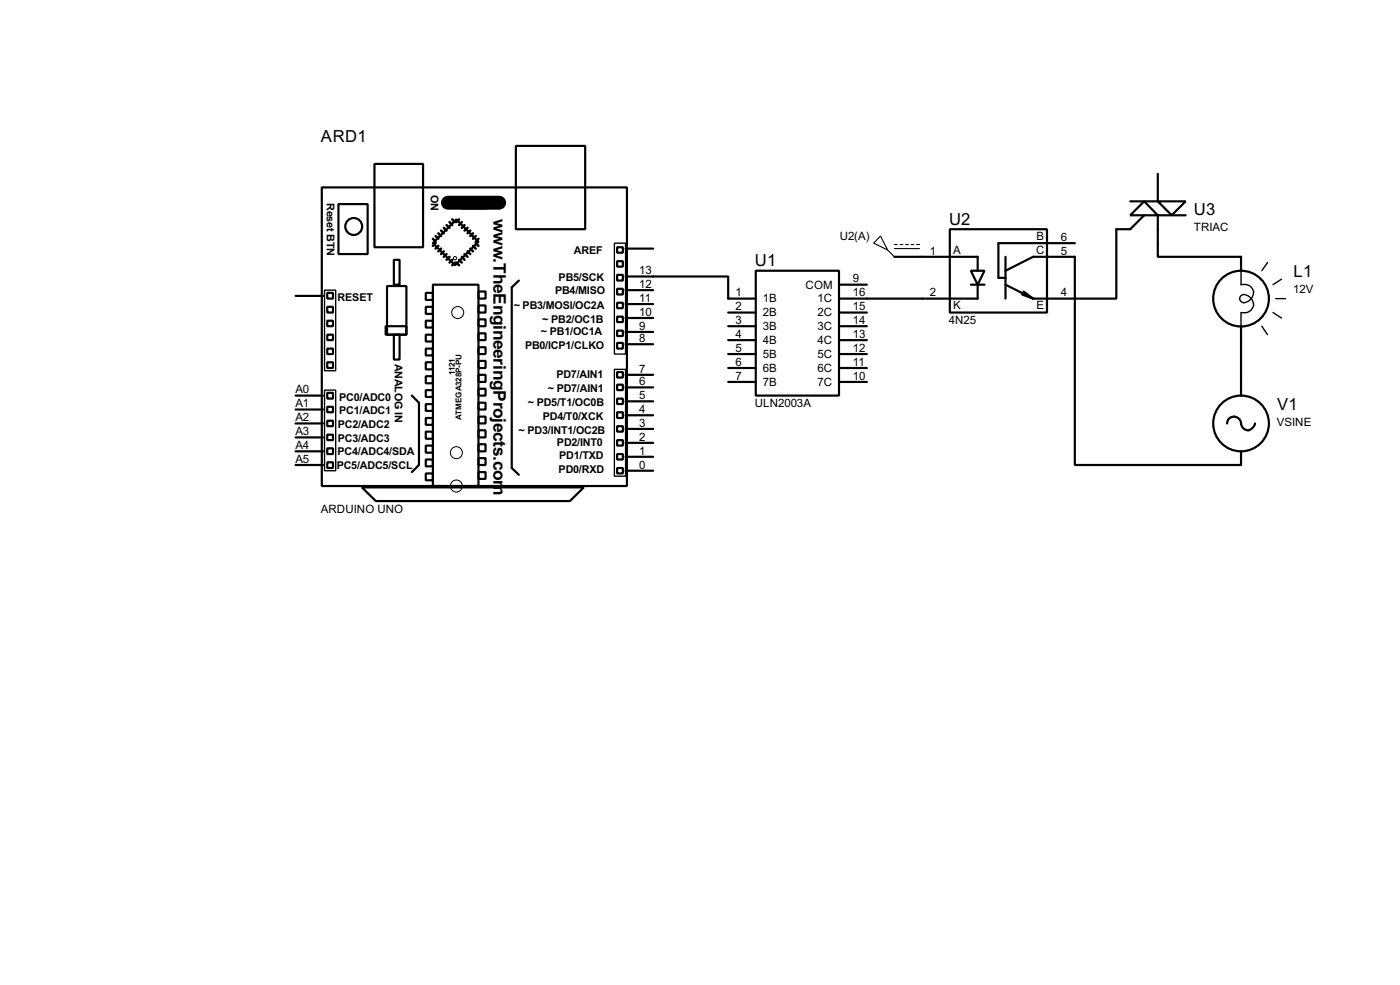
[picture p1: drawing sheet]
<svg xmlns="http://www.w3.org/2000/svg" width="256mm" height="180mm" viewBox="0 0 256 180" stroke-linecap="round" stroke-linejoin="round" font-family="sans-serif">
<g fill="none" stroke="#000" stroke-width=".4">
<path d="M59 34.3h55.9v54.7h-55.9zM62 37.4h5.4v9.1h-5.4zM68.6 30h8.9v15.3h-8.9zM84.6 36.1h4.6v2.1h-4.6zM94.5 26.7h12.7v15.3h-12.7zM207.1 39.4l2.5-2.5 2.5 2.5zM209.6 39.4l-2.5 2.6h-2.6v12.7h-15.2M212.1 36.9h5.1l-2.5 2.5zM212.1 31.8v5.1h-5M217.2 39.4h-5.1v7.6h15.3v2.6M54.2 54.2h5M60 56.2h1v1h-1z"/>
<path d="M60 58.7h1v1h-1zM60 53.6h1v1.1h-1zM70.7 59.7h3.8v1.6h-3.8zM70.9 52.4h3.6v8.9h-3.6zM72.2 47.6h1v4.5h-1zM78 53.6h1.3v1.3h-1.3zM78 56.2h1.3v1.3h-1.3zM78 58.7h1.3v1.3h-1.3zM79.3 52.1h8.4v36.9h-8.4zM83.6 40.2l4.1 4.1-4.3 4.3-4.1-4.1zM87.7 53.4h1.3v1.3h-1.3zM87.7 55.9h1.3v1.3h-1.3z"/>
<path d="M87.7 58.5h1.3v1.2h-1.3zM95.1 51.4l-1.3 1.2v33.1l1.3 1.2M113.1 45.3h1v1h-1zM113.1 50.3h1v1.1h-1zM113.1 52.9h1v1h-1zM113.1 55.4h1v1h-1zM113.1 58h1v1h-1zM113.1 47.8h1v1h-1zM114.6 50.6h18.8v4.1h5.1M114.6 58.2h5.1M114.6 55.7h5.1M114.6 53.1h5.1"/>
<path d="M114.6 45.5h5.1M133.4 57.2h5.1M133.4 59.7h5.1M138.5 49.6h15.2v22.8h-15.2zM153.7 57.2h5.1M153.7 59.7h5.1M153.7 52.1h5.1M163.9 47h15.2v2.6M174 42h17.8v15.2h-17.8zM177.9 49.6h2.5l-1.3 2.5zM177.9 52.1h2.5M179.1 52.1v2.6h-25.4"/>
<path d="M184.2 49.6l5.1-2.6h7.6v38.1h30.5v-2.5M184.2 47v7.7M184.2 52.1l5.1 2.6M187.3 53.9l2 .8M187.5 53.4l1.8 1.3M196.9 44.5h-14v6.4h1.3M227.4 59.7v12.7M54.2 77.5h5M54.2 75h5M54.2 72.4h5M60 61.3h1v1h-1zM60 66.3h1v1.1h-1z"/>
<path d="M60 63.8h1v1h-1zM60 71.9h1v1.1h-1zM60 74.5h1v1h-1zM60 77h1v1h-1zM60 79.6h1v1h-1zM72.2 61.3h1v4.5h-1zM75.5 72.4l1.3 1.3v11.4l-1.3 1.3M78 61.3h1.3v1.2h-1.3zM78 63.8h1.3v1.3h-1.3zM78 66.3h1.3v1.3h-1.3zM78 68.9h1.3v1.3h-1.3zM78 71.4h1.3v1.3h-1.3z"/>
<path d="M78 74h1.3v1.2h-1.3zM78 76.5h1.3v1.3h-1.3zM78 79h1.3v1.3h-1.3zM87.7 61h1.3v1.3h-1.3zM87.7 63.6h1.3v1.2h-1.3zM87.7 66.1h1.3v1.3h-1.3zM87.7 68.6h1.3v1.3h-1.3zM87.7 71.2h1.3v1.2h-1.3zM87.7 73.7h1.3v1.3h-1.3zM87.7 76.3h1.3v1.2h-1.3zM87.7 78.8h1.3v1.3h-1.3zM113.1 60.5h1v1h-1z"/>
<path d="M113.1 62.8h1v1h-1zM113.1 68.1h1v1h-1zM113.1 70.4h1v1h-1zM113.1 73h1v1h-1zM113.1 75.5h1v1h-1zM113.1 78h1v1h-1zM114.6 78.5h5.1M114.6 76h5.1M114.6 73.5h5.1M114.6 70.9h5.1M114.6 68.6h5.1M114.6 63h5.1"/>
<path d="M114.6 60.8h5.1M133.4 62.3h5.1M133.4 64.8h5.1M133.4 67.4h5.1M133.4 69.9h5.1M153.7 62.3h5.1M153.7 64.8h5.1M153.7 67.4h5.1M153.7 69.9h5.1M224.8 77.5a1.32 1.32 0 0 1 1.5-1.2 1.32 1.32 0 0 1 1.1 1.5 1.27 1.27 0 0 0 1.4 .9 1.27 1.27 0 0 0 1.1-1.2M54.2 85.1h5M54.2 82.6h5"/>
<path d="M54.2 80.1h5M60 82.1h1v1h-1zM60 84.6h1v1.1h-1zM66.3 89.2h40.7l-2.6 2.5h-35.5zM78 81.6h1.3v1.3h-1.3zM78 84.1h1.3v1.3h-1.3zM78 86.7h1.3v1.2h-1.3zM87.7 81.3h1.3v1.3h-1.3zM87.7 83.9h1.3v1.2h-1.3zM87.7 86.4h1.3v1.3h-1.3zM113.1 80.6h1v1h-1zM113.1 83.1h1v1h-1z"/>
<path d="M113.1 85.7h1v1h-1zM114.6 86.2h5.1M114.6 83.6h5.1M114.6 81.1h5.1"/>
<circle cx="64.8" cy="41.5" r="1.55"/>
<circle cx="227.3" cy="54.7" r="5.1"/>
<circle cx="227.3" cy="77.5" r="5.1"/>
</g>
<path d="M82.1 37.1h9.4" fill="none" stroke="#000" stroke-width="2.6"/>
<g fill="none" stroke="#000" stroke-width=".45">
<path d="M79.3 43.7l.5 .6M79.8 43.2l.5 .5M79.8 44.5l-.5 .5M80.3 42.7l.5 .5M80.3 45l-.5 .5M80.8 42.2l.5 .5M80.8 45.5l-.5 .5M81.3 41.7l.5 .5M81.3 46l-.5 .5M81.8 41.2l.6 .5M81.8 46.5l-.5 .5M82.4 40.7l.5 .5"/>
<path d="M82.4 47l-.6 .6M82.9 40.2l.5 .5M82.9 47.6l-.5 .5M83.4 48.1l-.5 .5M83.6 48.1l.5 .5M84.1 47.6l.5 .5M84.1 40.2l-.5 .5M84.6 47l.5 .6M84.6 40.7l-.5 .5M85.1 46.5l.6 .5M85.1 41.2l-.5 .5M85.7 46l.5 .5"/>
<path d="M85.7 41.7l-.6 .5M86.2 45.5l.5 .5M86.2 42.2l-.5 .5M86.7 45l.5 .5M86.7 42.7l-.5 .5M87.2 44.5l.5 .5M87.2 43.2l-.5 .5M87.7 43.7l-.5 .6"/>
</g>
<g fill="none" stroke="#000" stroke-width=".18">
<circle cx="83.3" cy="47.3" r=".3"/>
<circle cx="83.8" cy="57.2" r="1.1"/>
<circle cx="83.6" cy="82.9" r="1.1"/>
<circle cx="83.6" cy="89" r="1.1"/>
</g>
<path d="M59.5 53.1h2v14.8h-2zM112.6 44.5h2v20.3h-2zM227.4 49.6v2.5a1.66 1.66 0 0 1 2.1 .9 1.66 1.66 0 0 1-.9 2.2 .8 .8 0 0 1-1.3-.1 .8 .8 0 0 1 .3-1.2 1.8 1.8 0 0 1 1.9 2.4 1.74 1.74 0 0 1-2.1 .9v2.5M231.2 59.7l1 1.6M232.2 48.1l-1 1.5M233.2 57.2l1.6 1M233.7 54.7h1.8M234.8 51.1l-1.6 1M59.5 71.4h2v14.8h-2zM112.6 67.6h2v19.6h-2z" fill="none" stroke="#000" stroke-width=".25"/>
<path d="M161.3 43.2l1.3 2.6-2.5-1.3zM162.6 45.8l1.3 1.2M163.9 44.8h.5M163.9 45.5h4.6M164.9 44.8h.5M165.9 44.8h.5M166.9 44.8h.5M167.9 44.8h.6" fill="none" stroke="#000" stroke-width=".2"/>
<g font-size="3.6">
<text x="90.4" y="40" transform="rotate(90 90.4 40)">w</text>
<text x="90.4" y="47.3" transform="rotate(90 90.4 47.3)">.TheEngineeringProjects.com</text>
</g>
<g font-size="3.4">
<text x="58.8" y="25.9">ARD1</text>
<text x="173.9" y="41.2">U2</text>
<text x="218.7" y="39.4">U3</text>
<text x="138.3" y="48.7">U1</text>
<text x="237" y="50.7">L1</text>
<text x="234" y="75">V1</text>
</g>
<g font-size="2.4">
<text x="153.8" y="43.9">U2(A)</text>
<text x="170.4" y="46.6">1</text>
<text x="174.6" y="46.5">A</text>
<text x="189.8" y="46.5">C</text>
<text x="189.9" y="43.9">B</text>
<text x="194.4" y="46.6">5</text>
<text x="194.4" y="44.1">6</text>
<text x="218.7" y="42.3">TRIAC</text>
<text x="117.1" y="52.7">12</text>
<text x="117.1" y="50.2">13</text>
<text x="147.6" y="52.8">COM</text>
<text x="156.3" y="51.7">9</text>
<text x="236.9" y="53.6">12V</text>
<text x="117.1" y="57.8">10</text>
<text x="117.1" y="55.3">11</text>
<text x="134.8" y="54.3">1</text>
<text x="134.8" y="56.8">2</text>
<text x="134.8" y="59.3">3</text>
<text x="139.8" y="55.4">1B</text>
<text x="139.8" y="57.9">2B</text>
<text x="149.8" y="55.4">1C</text>
<text x="149.8" y="57.9">2C</text>
<text x="156.3" y="54.3">16</text>
<text x="156.3" y="56.8">15</text>
<text x="156.3" y="59.3">14</text>
<text x="170.4" y="54.3">2</text>
<text x="173.8" y="59.3">4N25</text>
<text x="174.6" y="56.6">K</text>
<text x="189.9" y="56.6">E</text>
<text x="194.4" y="54.3">4</text>
<text x="117.1" y="62.6">8</text>
<text x="117.1" y="60.3">9</text>
<text x="134.8" y="61.9">4</text>
<text x="134.8" y="64.4">5</text>
<text x="139.8" y="60.4">3B</text>
<text x="139.8" y="63">4B</text>
<text x="139.8" y="65.5">5B</text>
<text x="149.8" y="60.4">3C</text>
<text x="149.8" y="63">4C</text>
<text x="149.8" y="65.5">5C</text>
<text x="156.3" y="61.9">13</text>
<text x="156.3" y="64.4">12</text>
<text x="54.1" y="72">A0</text>
<text x="117.1" y="70.5">6</text>
<text x="117.1" y="68.2">7</text>
<text x="134.8" y="67">6</text>
<text x="134.8" y="69.5">7</text>
<text x="139.8" y="68.1">6B</text>
<text x="139.8" y="70.6">7B</text>
<text x="149.8" y="68.1">6C</text>
<text x="149.8" y="70.6">7C</text>
<text x="156.3" y="67">11</text>
<text x="156.3" y="69.5">10</text>
<text x="54.1" y="77.1">A2</text>
<text x="54.1" y="74.6">A1</text>
<text x="117.1" y="75.6">4</text>
<text x="117.1" y="73">5</text>
<text x="138.3" y="74.5">ULN2003A</text>
<text x="233.9" y="78">VSINE</text>
<text x="54.1" y="82.2">A4</text>
<text x="54.1" y="79.7">A3</text>
<text x="117.1" y="83.2">1</text>
<text x="117.1" y="80.7">2</text>
<text x="117.1" y="78.1">3</text>
<text x="54.1" y="84.7">A5</text>
<text x="117.1" y="85.7">0</text>
<text x="58.8" y="93.8">ARDUINO UNO</text>
</g>
<g font-size="2.2">
<text x="78.9" y="35.7" transform="rotate(90 78.9 35.7)">ON</text>
<text x="59.8" y="37.2" transform="rotate(90 59.8 37.2)">Reset BTN</text>
<text x="105.1" y="46.4">AREF</text>
<text x="101.7" y="53.8">PB4/MISO</text>
<text x="102.3" y="51.5">PB5/SCK</text>
<text x="61.8" y="55">RESET</text>
<text x="94.1" y="56.6">~ PB3/MOSI/OC2A</text>
<text x="99.4" y="59.1">~ PB2/OC1B</text>
<text x="96.2" y="64">PB0/ICP1/CLKO</text>
<text x="99.1" y="61.4">~ PB1/OC1A</text>
<text x="72.3" y="66.5" transform="rotate(90 72.3 66.5)">ANALOG IN</text>
<text x="100.4" y="71.8">~ PD7/AIN1</text>
<text x="101.9" y="69.3">PD7/AIN1</text>
<text x="62.1" y="75.8">PC1/ADC1</text>
<text x="62.1" y="73.3">PC0/ADC0</text>
<text x="96.7" y="74.4">~ PD5/T1/OC0B</text>
<text x="99.4" y="76.9">PD4/T0/XCK</text>
<text x="61.8" y="83.3">PC4/ADC4/SDA</text>
<text x="61.9" y="81">PC3/ADC3</text>
<text x="61.9" y="78.4">PC2/ADC2</text>
<text x="95" y="79.4">~ PD3/INT1/OC2B</text>
<text x="102" y="81.7">PD2/INT0</text>
<text x="102.4" y="84">PD1/TXD</text>
<text x="61.7" y="85.7">PC5/ADC5/SCL</text>
<text x="102.3" y="86.6">PD0/RXD</text>
</g>
<g font-size="1.7">
<text x="83.3" y="68.7" transform="rotate(-90 83.3 68.7)">1121</text>
<text x="84.6" y="76.9" transform="rotate(-90 84.6 76.9)">ATMEGA328P-PU</text>
</g>
</svg>
